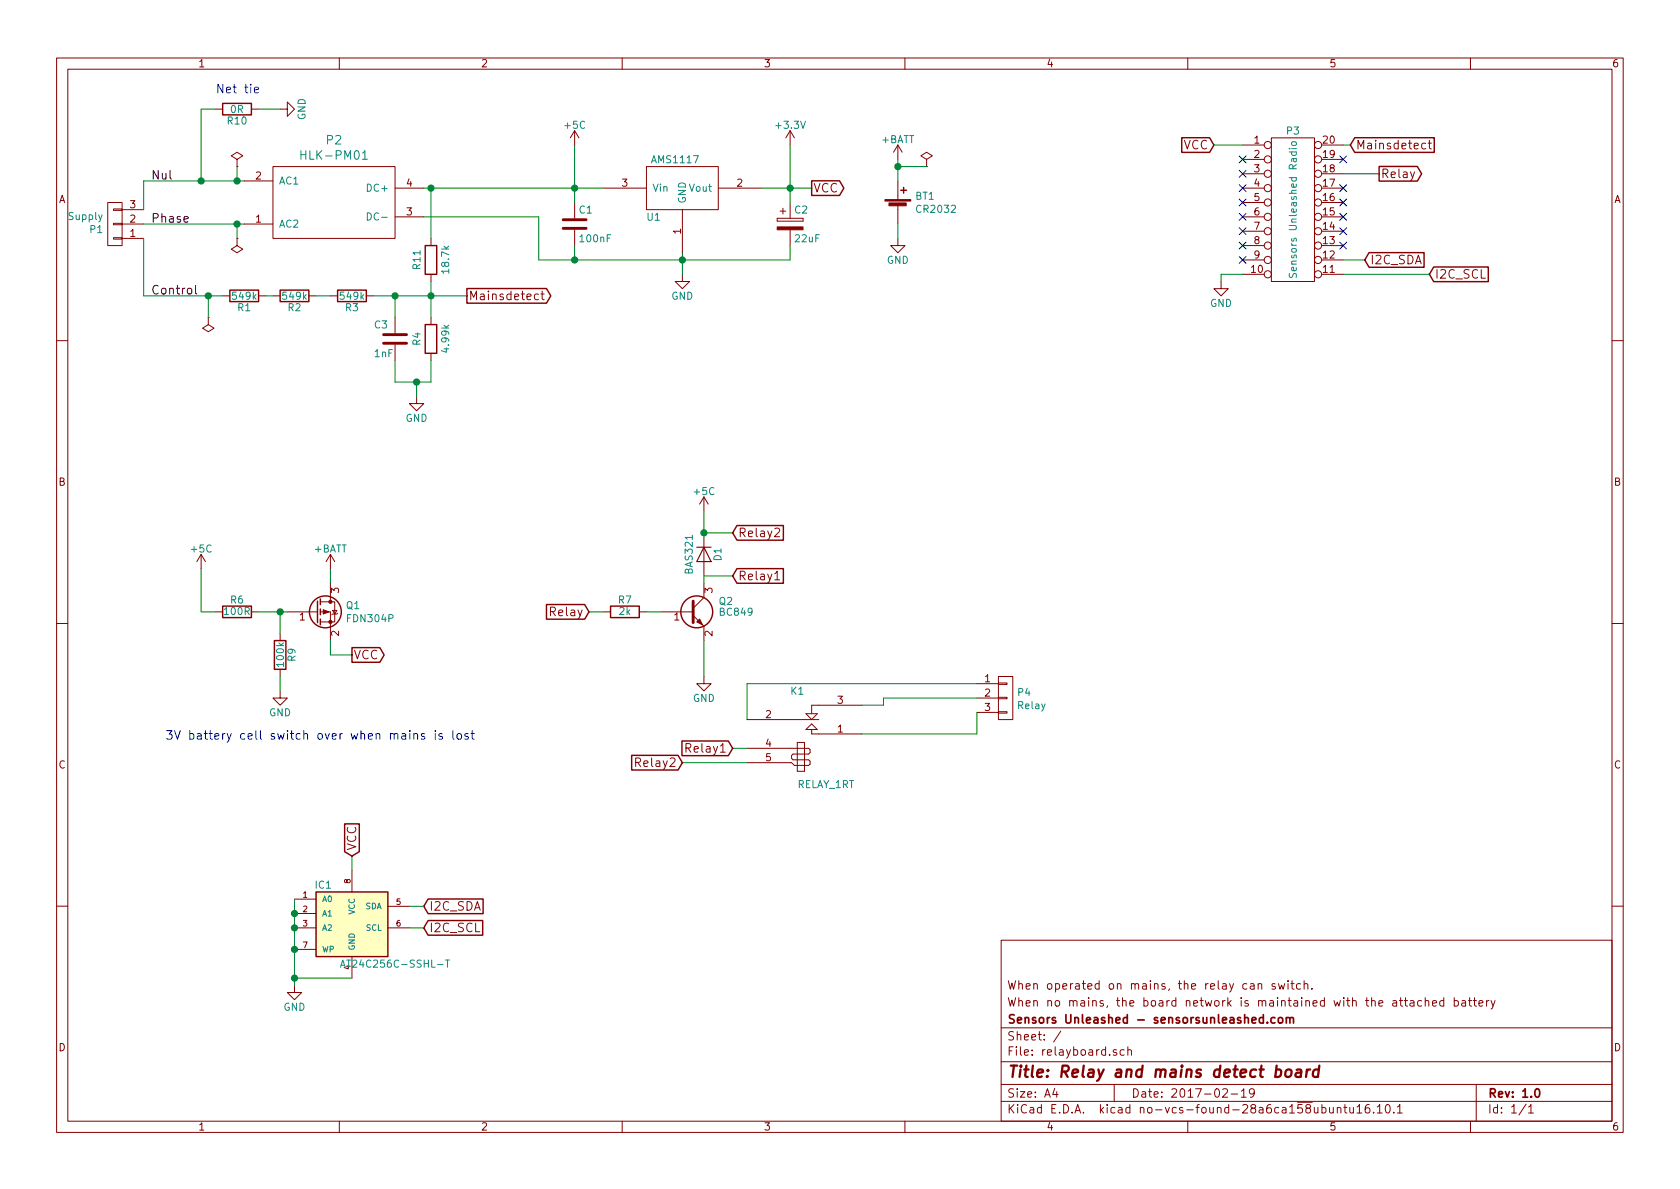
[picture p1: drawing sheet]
EESchema Schematic File Version 2
LIBS:relayboard-rescue
LIBS:power
LIBS:device
LIBS:transistors
LIBS:conn
LIBS:linear
LIBS:regul
LIBS:74xx
LIBS:cmos4000
LIBS:adc-dac
LIBS:memory
LIBS:xilinx
LIBS:microcontrollers
LIBS:dsp
LIBS:microchip
LIBS:analog_switches
LIBS:motorola
LIBS:texas
LIBS:intel
LIBS:audio
LIBS:interface
LIBS:digital-audio
LIBS:philips
LIBS:display
LIBS:cypress
LIBS:siliconi
LIBS:opto
LIBS:atmel
LIBS:contrib
LIBS:valves
LIBS:Viper06
LIBS:storage
LIBS:Relays
LIBS:AMS1117
LIBS:fdn304p
LIBS:powersupply
LIBS:at24c256c-sshl-t
LIBS:relayboard-cache
EELAYER 26 0
EELAYER END
$Descr A4 11693 8268
encoding utf-8
Sheet 1 1
Title "Relay and mains detect board"
Date "2017-02-19"
Rev "1.0"
Comp "Sensors Unleashed - sensorsunleashed.com"
Comment1 "When no mains, the board network is maintained with the attached battery"
Comment2 "When operated on mains, the relay can switch."
Comment3 ""
Comment4 ""
$EndDescr
$Comp
L R R1
U 1 1
P 1700 2050
F 0 "R1" V 1780 2050 50  0000 C CNN
F 1 "549k" V 1700 2050 50  0000 C CNN
F 2 "Resistors_SMD:R_0805" V 1630 2050 50  0001 C CNN
F 3 "" H 1700 2050 50  0001 C CNN
F 4 "1%," H 1700 2050 60  0001 C CNN "Characteristics"
F 5 "0805" H 1700 2050 60  0001 C CNN "Package ID"
	1    1700 2050
	0    1    1    0   
$EndComp
$Comp
L R R4
U 1 1
P 3000 2350
F 0 "R4" V 2900 2350 50  0000 C CNN
F 1 "4.99k" V 3100 2350 50  0000 C CNN
F 2 "Resistors_SMD:R_0805" V 2930 2350 50  0001 C CNN
F 3 "" H 3000 2350 50  0001 C CNN
F 4 "1%" H 3000 2350 60  0001 C CNN "Characteristics"
F 5 "0805" H 3000 2350 60  0001 C CNN "Package ID"
	1    3000 2350
	1    0    0    -1  
$EndComp
$Comp
L C C3
U 1 1
P 2750 2350
F 0 "C3" H 2600 2450 50  0000 L CNN
F 1 "1nF" H 2600 2250 50  0000 L CNN
F 2 "Capacitors_SMD:C_0805" H 2788 2200 50  0001 C CNN
F 3 "http://datasheets.avx.com/X7RDielectric.pdf" H 2750 2350 50  0001 C CNN
F 4 "50V, X7R" H 2750 2350 60  0001 C CNN "Characteristics"
F 5 "0805" H 2750 2350 60  0001 C CNN "Package ID"
F 6 "Digikey" H 2750 2350 60  0001 C CNN "Supplier"
F 7 "AVX Corporation" H 2750 2350 60  0001 C CNN "Manufacturer Name"
F 8 "08055C102KAT2A" H 2750 2350 60  0001 C CNN "Manufacturer Part Number"
F 9 "478-1371-1-ND" H 2750 2350 60  0001 C CNN "Supplier Order number"
	1    2750 2350
	1    0    0    -1  
$EndComp
Text GLabel 3250 2050 2    60   Output ~ 0
Mainsdetect
$Comp
L +5C #PWR01
U 1 1
P 4000 1000
F 0 "#PWR01" H 4000 850 50  0001 C CNN
F 1 "+5C" H 4000 1140 50  0000 C CNN
F 2 "" H 4000 1000 50  0000 C CNN
F 3 "" H 4000 1000 50  0000 C CNN
	1    4000 1000
	1    0    0    -1  
$EndComp
$Comp
L +3.3V #PWR02
U 1 1
P 5500 1000
F 0 "#PWR02" H 5500 850 50  0001 C CNN
F 1 "+3.3V" H 5500 1140 50  0000 C CNN
F 2 "" H 5500 1000 50  0000 C CNN
F 3 "" H 5500 1000 50  0000 C CNN
	1    5500 1000
	1    0    0    -1  
$EndComp
$Comp
L CP C2
U 1 1
P 5500 1550
F 0 "C2" H 5525 1650 50  0000 L CNN
F 1 "22uF" H 5525 1450 50  0000 L CNN
F 2 "Capacitors_SMD:C_0805" H 5538 1400 50  0001 C CNN
F 3 "http://datasheets.avx.com/F98.pdf" H 5500 1550 50  0001 C CNN
F 4 "Tantalum, ESR 4Ohm, 10V, 20%" H 5500 1550 60  0001 C CNN "Characteristics"
F 5 "0805" H 5500 1550 60  0001 C CNN "Package ID"
F 6 "Digikey" H 5500 1550 60  0001 C CNN "Supplier"
F 7 "AVX Corporation" H 5500 1550 60  0001 C CNN "Manufacturer Name"
F 8 "F981A226MSA" H 5500 1550 60  0001 C CNN "Manufacturer Part Number"
F 9 "478-8649-1-ND" H 5500 1550 60  0001 C CNN "Supplier Order number"
	1    5500 1550
	1    0    0    -1  
$EndComp
$Comp
L R R6
U 1 1
P 1650 4250
F 0 "R6" V 1730 4250 50  0000 C CNN
F 1 "100R" V 1650 4250 50  0000 C CNN
F 2 "Resistors_SMD:R_0805" V 1580 4250 50  0001 C CNN
F 3 "" H 1650 4250 50  0000 C CNN
F 4 "1%" H 1650 4250 60  0001 C CNN "Characteristics"
F 5 "0805" H 1650 4250 60  0001 C CNN "Package ID"
	1    1650 4250
	0    -1   -1   0   
$EndComp
$Comp
L R R9
U 1 1
P 1950 4550
F 0 "R9" V 2030 4550 50  0000 C CNN
F 1 "100k" V 1950 4550 50  0000 C CNN
F 2 "Resistors_SMD:R_0805" V 1880 4550 50  0001 C CNN
F 3 "" H 1950 4550 50  0000 C CNN
F 4 "1%" H 1950 4550 60  0001 C CNN "Characteristics"
F 5 "0805" H 1950 4550 60  0001 C CNN "Package ID"
	1    1950 4550
	1    0    0    -1  
$EndComp
$Comp
L +5C #PWR03
U 1 1
P 1400 3950
F 0 "#PWR03" H 1400 3800 50  0001 C CNN
F 1 "+5C" H 1400 4090 50  0000 C CNN
F 2 "" H 1400 3950 50  0000 C CNN
F 3 "" H 1400 3950 50  0000 C CNN
	1    1400 3950
	1    0    0    -1  
$EndComp
$Comp
L GND #PWR04
U 1 1
P 6250 1650
F 0 "#PWR04" H 6250 1400 50  0001 C CNN
F 1 "GND" H 6250 1500 50  0000 C CNN
F 2 "" H 6250 1650 50  0000 C CNN
F 3 "" H 6250 1650 50  0000 C CNN
	1    6250 1650
	1    0    0    -1  
$EndComp
$Comp
L +BATT #PWR05
U 1 1
P 6250 1100
F 0 "#PWR05" H 6250 950 50  0001 C CNN
F 1 "+BATT" H 6250 1240 50  0000 C CNN
F 2 "" H 6250 1100 50  0000 C CNN
F 3 "" H 6250 1100 50  0000 C CNN
	1    6250 1100
	1    0    0    -1  
$EndComp
$Comp
L +BATT #PWR06
U 1 1
P 2300 3950
F 0 "#PWR06" H 2300 3800 50  0001 C CNN
F 1 "+BATT" H 2300 4090 50  0000 C CNN
F 2 "" H 2300 3950 50  0000 C CNN
F 3 "" H 2300 3950 50  0000 C CNN
	1    2300 3950
	1    0    0    -1  
$EndComp
Text GLabel 2450 4550 2    60   Output ~ 0
VCC
$Comp
L DIL20 P3
U 1 1
P 9000 1450
F 0 "P3" H 9000 2000 50  0000 C CNN
F 1 "Sensors Unleashed Radio" V 9000 1450 50  0000 C CNN
F 2 "SensorsUnleashed:zb3219PA_radio" H 9000 1450 50  0001 C CNN
F 3 "" H 9000 1450 50  0000 C CNN
	1    9000 1450
	1    0    0    -1  
$EndComp
Text GLabel 8450 1000 0    60   Input ~ 0
VCC
Text GLabel 5650 1300 2    60   Output ~ 0
VCC
$Comp
L GND #PWR07
U 1 1
P 8500 1950
F 0 "#PWR07" H 8500 1700 50  0001 C CNN
F 1 "GND" H 8500 1800 50  0000 C CNN
F 2 "" H 8500 1950 50  0000 C CNN
F 3 "" H 8500 1950 50  0000 C CNN
	1    8500 1950
	1    0    0    -1  
$EndComp
Text GLabel 9400 1000 2    60   Input ~ 0
Mainsdetect
$Comp
L BC849 Q2
U 1 1
P 4800 4250
F 0 "Q2" H 5000 4325 50  0000 L CNN
F 1 "BC849" H 5000 4250 50  0000 L CNN
F 2 "TO_SOT_Packages_SMD:SOT-23" H 5000 4175 50  0001 L CIN
F 3 "http://www.mccsemi.com/up_pdf/BC846A-BC849C(SOT-23).pdf" H 4800 4250 50  0001 L CNN
F 4 "TRANS NPN 30V 0.1A" H 4800 4250 60  0001 C CNN "Description"
F 5 "SOT23" H 4800 4250 60  0001 C CNN "Package ID"
F 6 "Digikey" H 4800 4250 60  0001 C CNN "Supplier"
F 7 "Micro Commercial Co" H 4800 4250 60  0001 C CNN "Manufacturer Name"
F 8 "BC849C-TP" H 4800 4250 60  0001 C CNN "Manufacturer Part Number"
F 9 "BC849C-TPMSCT-ND" H 4800 4250 60  0001 C CNN "Supplier Order number"
	1    4800 4250
	1    0    0    -1  
$EndComp
$Comp
L R R7
U 1 1
P 4350 4250
F 0 "R7" V 4430 4250 50  0000 C CNN
F 1 "2k" V 4350 4250 50  0000 C CNN
F 2 "Resistors_SMD:R_0805" V 4280 4250 50  0001 C CNN
F 3 "" H 4350 4250 50  0000 C CNN
F 4 "1%" H 4350 4250 60  0001 C CNN "Characteristics"
F 5 "0805" H 4350 4250 60  0001 C CNN "Package ID"
	1    4350 4250
	0    -1   -1   0   
$EndComp
$Comp
L D D1
U 1 1
P 4900 3850
F 0 "D1" H 4900 3950 50  0000 C CNN
F 1 "BAS321" H 4900 3750 50  0000 C CNN
F 2 "Diodes_SMD:SOD-323" H 4900 3850 50  0001 C CNN
F 3 "http://www.nxp.com/documents/data_sheet/BAS321.pdf" H 4900 3850 50  0001 C CNN
F 4 "Vr=200V, Io=250mA, Vf=1.25V@200mA" H 4900 3850 60  0001 C CNN "Characteristics"
F 5 "Fast Recovery Rectifiers" H 4900 3850 60  0001 C CNN "Description"
F 6 "SOD-323" H 4900 3850 60  0001 C CNN "Package ID"
F 7 "Digi Key" H 4900 3850 60  0001 C CNN "Supplier"
F 8 "NXP Semiconductors" H 4900 3850 60  0001 C CNN "Manufacturer Name"
F 9 "BAS321,115" H 4900 3850 60  0001 C CNN "Manufacturer Part Number"
F 10 "568-6002-1-ND" H 4900 3850 60  0001 C CNN "Supplier Order number"
	1    4900 3850
	0    1    1    0   
$EndComp
$Comp
L GND #PWR08
U 1 1
P 4900 4700
F 0 "#PWR08" H 4900 4450 50  0001 C CNN
F 1 "GND" H 4900 4550 50  0000 C CNN
F 2 "" H 4900 4700 50  0000 C CNN
F 3 "" H 4900 4700 50  0000 C CNN
	1    4900 4700
	1    0    0    -1  
$EndComp
$Comp
L RELAY_1RT K1
U 1 1
P 5600 5150
F 0 "K1" H 5550 5500 50  0000 C CNN
F 1 "RELAY_1RT" H 5750 4850 50  0000 C CNN
F 2 "SensorsUnleashed:Relay_SRD_XVDC-SL-C_Series" H 5600 5350 50  0001 C CNN
F 3 "" H 5600 5350 50  0000 C CNN
F 4 "Aliexpress" H 5600 5150 60  0001 C CNN "Supplier"
	1    5600 5150
	1    0    0    -1  
$EndComp
$Comp
L +5C #PWR09
U 1 1
P 4900 3550
F 0 "#PWR09" H 4900 3400 50  0001 C CNN
F 1 "+5C" H 4900 3690 50  0000 C CNN
F 2 "" H 4900 3550 50  0000 C CNN
F 3 "" H 4900 3550 50  0000 C CNN
	1    4900 3550
	1    0    0    -1  
$EndComp
Text GLabel 9600 1200 2    60   Output ~ 0
Relay
Text GLabel 4100 4250 0    60   Input ~ 0
Relay
$Comp
L AMS1117 U1
U 1 1
P 4800 1350
F 0 "U1" H 4550 1200 50  0000 C CNN
F 1 "AMS1117" H 4700 1600 50  0000 C CNN
F 2 "TO_SOT_Packages_SMD:SOT-223" H 4800 1350 60  0001 C CNN
F 3 "" H 4800 1350 60  0000 C CNN
F 4 "Fixed 3.3V, 1A" H 4800 1350 60  0001 C CNN "Characteristics"
F 5 "SOT-223" H 4800 1350 60  0001 C CNN "Package ID"
F 6 "Advanced Monolithic Systems" H 4800 1350 60  0001 C CNN "Manufacturer Name"
F 7 "AMS1117-3.3" H 4800 1350 60  0001 C CNN "Manufacturer Part Number"
	1    4800 1350
	1    0    0    -1  
$EndComp
NoConn ~ 9350 1300
NoConn ~ 9350 1400
NoConn ~ 9350 1500
NoConn ~ 9350 1600
NoConn ~ 9350 1700
NoConn ~ 8650 1800
NoConn ~ 8650 1700
NoConn ~ 8650 1400
NoConn ~ 8650 1300
NoConn ~ 8650 1200
NoConn ~ 8650 1100
$Comp
L GND #PWR010
U 1 1
P 1950 4800
F 0 "#PWR010" H 1950 4550 50  0001 C CNN
F 1 "GND" H 1950 4650 50  0000 C CNN
F 2 "" H 1950 4800 50  0000 C CNN
F 3 "" H 1950 4800 50  0000 C CNN
	1    1950 4800
	1    0    0    -1  
$EndComp
Text Notes 1150 5150 0    60   ~ 0
3V battery cell switch over when mains is lost
$Comp
L Battery_Cell BT1
U 1 1
P 6250 1450
F 0 "BT1" H 6368 1546 50  0000 L CNN
F 1 "CR2032" H 6368 1455 50  0000 L CNN
F 2 "SensorsUnleashed:BATT_CR2032_VERT" V 6250 1510 50  0001 C CNN
F 3 "https://www.aliexpress.com/item/Binmer-New-Vertical-CR2032-2025-Half-Round-Battery-Coin-Button-Socket-3-PIN-Holder-Case-Oct/32752620812.html?spm=2114.13010608.0.0.CKVdUl" V 6250 1510 50  0001 C CNN
F 4 "Coin, 20.0mm" H 6250 1450 60  0001 C CNN "Characteristics"
F 5 "Coin Cell, Holder" H 6250 1450 60  0001 C CNN "Description"
F 6 "Throughole, Holder (Open)" H 6250 1450 60  0001 C CNN "Package ID"
F 7 "Aliexpress" H 6250 1450 60  0001 C CNN "Supplier"
	1    6250 1450
	1    0    0    -1  
$EndComp
$Comp
L PWR_FLAG #FLG011
U 1 1
P 6450 1150
F 0 "#FLG011" H 6450 1245 50  0001 C CNN
F 1 "PWR_FLAG" H 6450 1330 50  0001 C CNN
F 2 "" H 6450 1150 50  0000 C CNN
F 3 "" H 6450 1150 50  0000 C CNN
	1    6450 1150
	1    0    0    -1  
$EndComp
$Comp
L FDN304P Q1
U 1 1
P 2200 4250
F 0 "Q1" H 2405 4296 50  0000 L CNN
F 1 "FDN304P" H 2405 4205 50  0000 L CNN
F 2 "SensorsUnleashed:SSOT-3" H 2400 4350 50  0001 C CNN
F 3 "https://www.fairchildsemi.com/datasheets/FD/FDN304P.pdf" H 2200 4250 50  0001 C CNN
F 4 "20V 2.4A" H 2200 4250 60  0001 C CNN "Characteristics"
F 5 "MOSFET P-CH" H 2200 4250 60  0001 C CNN "Description"
F 6 "SSOT3" H 2200 4250 60  0001 C CNN "Package ID"
F 7 "Digikey" H 2200 4250 60  0001 C CNN "Supplier"
F 8 "Fairchild Semiconductor" H 2200 4250 60  0001 C CNN "Manufacturer Name"
F 9 "FDN304P" H 2200 4250 60  0001 C CNN "Manufacturer Part Number"
F 10 "FDN304PCT-ND" H 2200 4250 60  0001 C CNN "Alt Manufacturer Name"
	1    2200 4250
	1    0    0    -1  
$EndComp
$Comp
L GND #PWR012
U 1 1
P 4750 1900
F 0 "#PWR012" H 4750 1650 50  0001 C CNN
F 1 "GND" H 4750 1750 50  0000 C CNN
F 2 "" H 4750 1900 50  0000 C CNN
F 3 "" H 4750 1900 50  0000 C CNN
	1    4750 1900
	1    0    0    -1  
$EndComp
$Comp
L GND #PWR013
U 1 1
P 2900 2750
F 0 "#PWR013" H 2900 2500 50  0001 C CNN
F 1 "GND" H 2900 2600 50  0000 C CNN
F 2 "" H 2900 2750 50  0000 C CNN
F 3 "" H 2900 2750 50  0000 C CNN
	1    2900 2750
	1    0    0    -1  
$EndComp
$Comp
L PWR_FLAG #FLG014
U 1 1
P 1650 1650
F 0 "#FLG014" H 1650 1745 50  0001 C CNN
F 1 "PWR_FLAG" H 1650 1873 50  0001 C CNN
F 2 "" H 1650 1650 50  0000 C CNN
F 3 "" H 1650 1650 50  0000 C CNN
	1    1650 1650
	-1   0    0    1   
$EndComp
$Comp
L C C1
U 1 1
P 4000 1550
F 0 "C1" H 4025 1650 50  0000 L CNN
F 1 "100nF" H 4025 1450 50  0000 L CNN
F 2 "Capacitors_SMD:C_0805" H 4038 1400 50  0001 C CNN
F 3 "" H 4000 1550 50  0000 C CNN
F 4 "25 V, X7R" H 4000 1550 60  0001 C CNN "Characteristics"
F 5 "0805" H 4000 1550 60  0001 C CNN "Package ID"
F 6 "digi key" H 4000 1550 60  0001 C CNN "Supplier"
F 7 "AVX Corporation" H 4000 1550 60  0001 C CNN "Manufacturer Name"
F 8 "08053C104KAT2A" H 4000 1550 60  0001 C CNN "Manufacturer Part Number"
F 9 "478-3755-1-ND" H 4000 1550 60  0001 C CNN "Supplier Order number"
	1    4000 1550
	1    0    0    -1  
$EndComp
$Comp
L CONN_01X03 P1
U 1 1
P 800 1550
F 0 "P1" H 878 1591 50  0000 L CNN
F 1 "Supply" H 878 1500 50  0000 L CNN
F 2 "Connect:AK300-3" H 878 1454 50  0001 L CNN
F 3 "" H 800 1550 50  0000 C CNN
	1    800  1550
	-1   0    0    1   
$EndComp
$Comp
L CONN_01X03 P4
U 1 1
P 7000 4850
F 0 "P4" H 7077 4891 50  0000 L CNN
F 1 "Relay" H 7077 4800 50  0000 L CNN
F 2 "Connect:AK300-3" H 7078 4754 50  0001 L CNN
F 3 "" H 7000 4850 50  0000 C CNN
	1    7000 4850
	1    0    0    -1  
$EndComp
$Comp
L R R2
U 1 1
P 2050 2050
F 0 "R2" V 2130 2050 50  0000 C CNN
F 1 "549k" V 2050 2050 50  0000 C CNN
F 2 "Resistors_SMD:R_0805" V 1980 2050 50  0001 C CNN
F 3 "https://industrial.panasonic.com/ww/products/resistors/chip-resistors/chip-resistors/anti-sulfurated-thick-film-chip-resistors/ERJS1DF3303U" H 2050 2050 50  0001 C CNN
F 4 "1%," H 2050 2050 60  0001 C CNN "Characteristics"
F 5 "0805" H 2050 2050 60  0001 C CNN "Package ID"
	1    2050 2050
	0    1    1    0   
$EndComp
$Comp
L R R3
U 1 1
P 2450 2050
F 0 "R3" V 2530 2050 50  0000 C CNN
F 1 "549k" V 2450 2050 50  0000 C CNN
F 2 "Resistors_SMD:R_0805" V 2380 2050 50  0001 C CNN
F 3 "https://industrial.panasonic.com/ww/products/resistors/chip-resistors/chip-resistors/anti-sulfurated-thick-film-chip-resistors/ERJS1DF3303U" H 2450 2050 50  0001 C CNN
F 4 "1%," H 2450 2050 60  0001 C CNN "Characteristics"
F 5 "0805" H 2450 2050 60  0001 C CNN "Package ID"
	1    2450 2050
	0    1    1    0   
$EndComp
Text GLabel 9950 1900 2    60   Input ~ 0
I2C_SCL
Text GLabel 9500 1800 2    60   Input ~ 0
I2C_SDA
$Comp
L AT24C256C-SSHL-T IC1
U 1 1
P 2450 6400
F 0 "IC1" H 2250 6650 50  0000 C CNN
F 1 "AT24C256C-SSHL-T" H 2750 6100 50  0000 C CNN
F 2 "Housings_SOIC:SOIC-8_3.9x4.9mm_Pitch1.27mm" H 2450 6400 50  0001 C CIN
F 3 "http://www.atmel.com/images/atmel-8568-seeprom-at24c256c-datasheet.pdf" H 2550 5700 50  0001 C CNN
F 4 "256K (32K x 8) eeprom, i2c" H 2350 6750 60  0001 C CNN "Characteristics"
F 5 "8-SOIC" H 2450 6400 60  0001 C CNN "Package ID"
F 6 "Aliexpress" H 2450 6400 60  0001 C CNN "Supplier"
F 7 "https://www.aliexpress.com/item/Free-shipping-10pcs-lot-AT24C256C-SSHL-T-EEPROM-serial-AT24C256C-screen-2ECL-original-authentic/32699367011.html?spm=2114.13010608.0.0.Tp3XTh" H 2450 6400 60  0001 C CNN "Supplier Order number"
	1    2450 6400
	1    0    0    -1  
$EndComp
$Comp
L GND #PWR015
U 1 1
P 2050 6850
F 0 "#PWR015" H 2050 6600 50  0001 C CNN
F 1 "GND" H 2050 6700 50  0000 C CNN
F 2 "" H 2050 6850 50  0000 C CNN
F 3 "" H 2050 6850 50  0000 C CNN
	1    2050 6850
	1    0    0    -1  
$EndComp
Text GLabel 2950 6450 2    60   Input ~ 0
I2C_SCL
Text GLabel 2950 6300 2    60   Input ~ 0
I2C_SDA
Text GLabel 2450 5950 1    60   Input ~ 0
VCC
NoConn ~ 8650 1500
NoConn ~ 8650 1600
$Comp
L GND #PWR016
U 1 1
P 1950 750
F 0 "#PWR016" H 1950 500 50  0001 C CNN
F 1 "GND" H 1950 600 50  0000 C CNN
F 2 "" H 1950 750 50  0000 C CNN
F 3 "" H 1950 750 50  0000 C CNN
	1    1950 750 
	0    -1   -1   0   
$EndComp
$Comp
L R R10
U 1 1
P 1650 750
F 0 "R10" V 1730 750 50  0000 C CNN
F 1 "0R" V 1650 750 50  0000 C CNN
F 2 "Resistors_SMD:R_0805" V 1580 750 50  0001 C CNN
F 3 "" H 1650 750 50  0001 C CNN
F 4 "1%" H 1650 750 60  0001 C CNN "Characteristics"
F 5 "0805" H 1650 750 60  0001 C CNN "Package ID"
	1    1650 750 
	0    1    1    0   
$EndComp
$Comp
L PWR_FLAG #FLG017
U 1 1
P 1650 1150
F 0 "#FLG017" H 1650 1245 50  0001 C CNN
F 1 "PWR_FLAG" H 1650 1373 50  0001 C CNN
F 2 "" H 1650 1150 50  0000 C CNN
F 3 "" H 1650 1150 50  0000 C CNN
	1    1650 1150
	1    0    0    -1  
$EndComp
Wire Wire Line
	3750 1800 5500 1800
Wire Wire Line
	2950 1300 4200 1300
Wire Wire Line
	4000 1000 4000 1400
Connection ~ 4000 1300
Connection ~ 4000 1800
Wire Wire Line
	5300 1300 5650 1300
Wire Wire Line
	5500 1000 5500 1400
Connection ~ 5500 1300
Wire Wire Line
	5500 1800 5500 1700
Wire Wire Line
	1800 4250 2000 4250
Wire Wire Line
	1950 4400 1950 4250
Connection ~ 1950 4250
Wire Wire Line
	1950 4800 1950 4700
Wire Wire Line
	1400 3950 1400 4250
Wire Wire Line
	1400 4250 1500 4250
Wire Wire Line
	6250 1650 6250 1550
Wire Wire Line
	6250 1100 6250 1250
Wire Wire Line
	2300 3950 2300 4050
Wire Wire Line
	2300 4450 2300 4550
Wire Wire Line
	2300 4550 2450 4550
Wire Wire Line
	8450 1000 8650 1000
Wire Wire Line
	8500 1950 8500 1900
Wire Wire Line
	8500 1900 8650 1900
Wire Wire Line
	9400 1000 9350 1000
Wire Wire Line
	4500 4250 4600 4250
Wire Wire Line
	4900 4450 4900 4700
Wire Wire Line
	9600 1200 9350 1200
Wire Wire Line
	4100 4250 4200 4250
Wire Wire Line
	4900 4000 5100 4000
Wire Wire Line
	4900 3700 5100 3700
Wire Wire Line
	5100 5200 5200 5200
Wire Wire Line
	4900 3550 4900 3700
Wire Wire Line
	4750 1750 4750 1900
Connection ~ 4750 1800
Wire Wire Line
	6000 4900 6150 4900
Wire Wire Line
	6000 5100 6800 5100
Wire Wire Line
	6450 1150 6250 1150
Connection ~ 6250 1150
Wire Wire Line
	3000 1950 3000 2200
Wire Wire Line
	2750 2500 2750 2650
Wire Wire Line
	2750 2650 3000 2650
Wire Wire Line
	3000 2650 3000 2500
Wire Wire Line
	2950 1500 3750 1500
Wire Wire Line
	2900 2650 2900 2750
Connection ~ 2900 2650
Wire Wire Line
	1000 1550 1700 1550
Wire Wire Line
	3750 1500 3750 1800
Connection ~ 4900 3700
Wire Wire Line
	4000 1700 4000 1800
Connection ~ 1650 1550
Wire Wire Line
	5200 5000 5200 4750
Wire Wire Line
	5200 4750 6800 4750
Wire Wire Line
	6800 4850 6150 4850
Wire Wire Line
	6150 4850 6150 4900
Wire Wire Line
	6800 5100 6800 4950
Wire Wire Line
	9500 1800 9350 1800
Wire Wire Line
	9950 1900 9350 1900
Wire Wire Line
	2050 6250 2050 6850
Connection ~ 2050 6450
Connection ~ 2050 6350
Connection ~ 2050 6600
Wire Wire Line
	2450 6800 2050 6800
Connection ~ 2050 6800
Wire Wire Line
	2850 6300 2950 6300
Wire Wire Line
	2850 6450 2950 6450
Wire Wire Line
	2450 5950 2450 6050
Wire Wire Line
	4750 5300 5200 5300
Text GLabel 5100 5200 0    60   Input ~ 0
Relay1
Text GLabel 4750 5300 0    60   Input ~ 0
Relay2
Text GLabel 5100 4000 2    60   Input ~ 0
Relay1
Text GLabel 5100 3700 2    60   Input ~ 0
Relay2
Wire Wire Line
	4900 4050 4900 4000
Wire Wire Line
	1850 2050 1900 2050
Wire Wire Line
	2200 2050 2300 2050
$Comp
L R R11
U 1 1
P 3000 1800
F 0 "R11" V 2900 1800 50  0000 C CNN
F 1 "18.7k" V 3100 1800 50  0000 C CNN
F 2 "Resistors_SMD:R_0805" V 2930 1800 50  0001 C CNN
F 3 "" H 3000 1800 50  0001 C CNN
F 4 "1%" H 3000 1800 60  0001 C CNN "Characteristics"
F 5 "0805" H 3000 1800 60  0001 C CNN "Package ID"
	1    3000 1800
	1    0    0    -1  
$EndComp
Wire Wire Line
	3000 1650 3000 1300
Connection ~ 3000 1300
Wire Wire Line
	2600 2050 3250 2050
Connection ~ 3000 2050
Wire Wire Line
	2750 2200 2750 2050
Connection ~ 2750 2050
Wire Wire Line
	1000 2050 1550 2050
Wire Wire Line
	1650 1550 1650 1650
Wire Wire Line
	1000 1250 1700 1250
Connection ~ 1650 1250
Wire Wire Line
	1400 750  1500 750 
Wire Wire Line
	1800 750  1950 750 
Text Notes 1500 650  0    60   ~ 0
Net tie
Wire Wire Line
	1400 750  1400 1250
Connection ~ 1400 1250
Wire Wire Line
	1000 1650 1000 2050
Wire Wire Line
	1000 1450 1000 1250
Wire Wire Line
	1650 1150 1650 1250
Text Label 1050 1550 0    60   ~ 0
Phase
Text Label 1050 1250 0    60   ~ 0
Nul
Text Label 1050 2050 0    60   ~ 0
Control
$Comp
L PWR_FLAG #FLG018
U 1 1
P 1450 2200
F 0 "#FLG018" H 1450 2295 50  0001 C CNN
F 1 "PWR_FLAG" H 1450 2423 50  0001 C CNN
F 2 "" H 1450 2200 50  0000 C CNN
F 3 "" H 1450 2200 50  0000 C CNN
	1    1450 2200
	-1   0    0    1   
$EndComp
Wire Wire Line
	1450 2200 1450 2050
Connection ~ 1450 2050
$Comp
L HLK-PM01 P2
U 1 1
P 2350 1400
F 0 "P2" H 2325 1837 60  0000 C CNN
F 1 "HLK-PM01" H 2325 1731 60  0000 C CNN
F 2 "SensorsUnleashed:HLK-PM01" H 2325 1837 60  0001 C CNN
F 3 "https://www.aliexpress.com/item/5pcs-TSP-05-replace-HLK-PM01-AC-DC-220V-to-5V-mini-power-supply-module-intelligent/32409558042.html?spm=2114.13010608.0.0.WTNxW9" H 2325 1731 60  0001 C CNN
F 4 "100-240VAC in, 5VDC/3W out" H 2350 1400 60  0001 C CNN "Characteristics"
F 5 "Aliexpress" H 2350 1400 60  0001 C CNN "Supplier"
F 6 "Meets CE and UL; written, but not proven!" H 2350 1400 60  0001 C CNN "Notes"
	1    2350 1400
	1    0    0    -1  
$EndComp
NoConn ~ 9350 1100
$EndSCHEMATC
